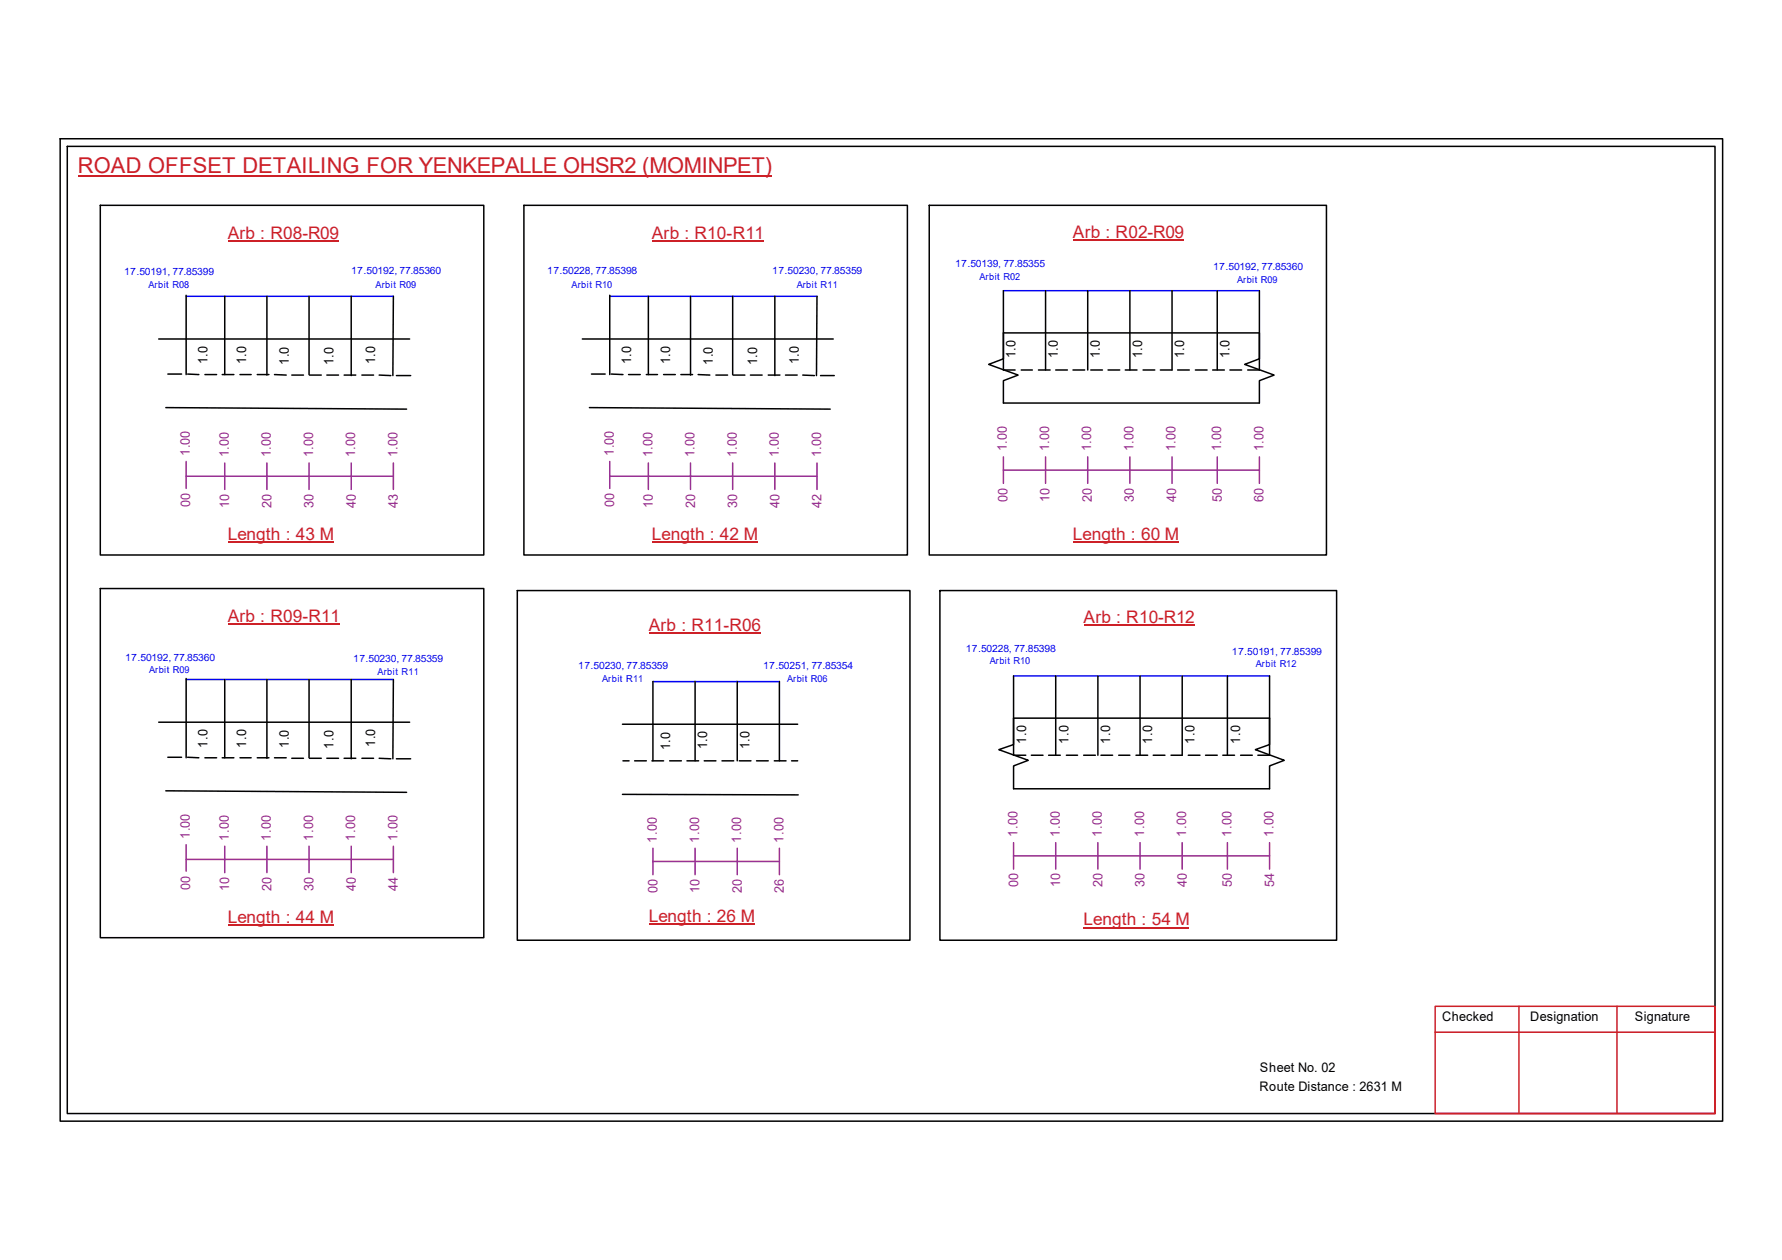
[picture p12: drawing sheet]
<svg xmlns="http://www.w3.org/2000/svg" width="297mm" height="210mm" viewBox="0 0 297 210" stroke-linecap="round" stroke-linejoin="round" font-family="sans-serif">
<g fill="none" stroke="#000" stroke-width=".25">
<path d="M10 23.1h277.1v163.7h-277.1zM11.2 24.4h274.7v161.1h-274.7zM16.7 34.2h63.9v58.3h-63.9zM87.3 34.2h64v58.3h-64zM154.9 34.2h66.2v58.3h-66.2zM26.5 56.5h41.8M31 49.2v13.2M37.5 49.4v13M44.5 49.4v13.1M51.5 49.4v13M58.5 49.4v13.2M65.6 49.4l-.1 13.2"/>
<path d="M97.1 56.5h41.8M101.6 49.2v13.2M108.1 49.4v13M115.1 49.4v13.1M122.1 49.4v13M129.2 49.4v13.2M136.2 49.4l-.1 13.2M167.3 55.5h42.6v4.3l-2.4 .9 4.9 1.8-2.5 .9v3.7h-42.6v-3.7l2.4-.9-4.9-1.8 2.5-.9zM167.3 48.4v13.2h1.9M174.3 48.4v13.2M181.3 48.4v13.2M188.3 48.4v13.2"/>
<path d="M195.4 48.4v13.2h-2M202.9 48.4v13.2M209.9 48.4v13.2h-1.9M27.6 67.9l40.2 .3M28 62.3h2.3M31.3 62.3l1.8 .1M34.2 62.4h1.9M37 62.4h2M40 62.4h1.9M42.9 62.4h1.9M45.8 62.4l1.9 .1M48.6 62.5h2"/>
<path d="M51.6 62.5h1.9M54.5 62.5h1.9M57.4 62.5h1.9M60.3 62.5h2M63.2 62.5l1.9 .1M66.1 62.6h2.3M98.3 67.9l40.1 .3M98.6 62.3h2.3M101.9 62.3l1.9 .1M104.8 62.4h1.9M107.7 62.4h1.9M110.6 62.4h2"/>
<path d="M113.5 62.4h1.9M116.4 62.4l1.9 .1M119.3 62.5h2M122.2 62.5h2M125.1 62.5h1.9M128.1 62.5h1.9M130.9 62.5h2M133.8 62.5l2 .1M136.8 62.6h2.3M170.2 61.6h1.9M173.1 61.6h1.9M176 61.6h1.9"/>
<path d="M178.9 61.6h1.9M181.8 61.6h2M184.7 61.6h1.9M187.6 61.6h1.9M190.5 61.6h2M196.3 61.6h1.9M199.3 61.6h1.9M202.1 61.6h2M205 61.6h2M16.7 98h63.9v58.2h-63.9zM86.2 98.4h65.5v58.2h-65.5zM156.7 98.4h66.1v58.2h-66.1z"/>
<path d="M31 113v13.2M37.5 113.2v13M44.5 113.2v13.1M51.5 113.2v13M58.5 113.2v13.2M65.6 113.2l-.1 13.2M108.8 113.5v13.2M115.9 113.5v13.2M122.9 113.5v13.2M129.9 113.5v13.2M168.9 119.6h42.7v4.4l-2.3 .9 4.8 1.8-2.5 .9v3.8h-42.7v-3.8l2.5-.9-4.9-1.8 2.4-.9zM168.9 112.6v13.2h2.1"/>
<path d="M176 112.6v13.2M183 112.6v13.2M190 112.6v13.2M197.1 112.6v13.2h-1.9M204.6 112.6v13.2M211.6 112.6v13.2h-1.9M26.5 120.3h41.8M27.6 131.7l40.2 .3M28 126.2h2.3M31.3 126.2h1.8M34.2 126.2h1.9M37 126.2h2"/>
<path d="M40 126.2h1.9M42.9 126.2h1.9M45.8 126.2h1.9M48.6 126.3h2M51.6 126.3h1.9M54.5 126.3h1.9M57.4 126.3h1.9M60.3 126.3h2M63.2 126.3l1.9 .1M66.1 126.4h2.3M103.8 120.6h29.2M103.8 132.3l29.3 .1"/>
<path d="M103.8 126.7h1.1M105.8 126.7h1.9M108.7 126.7h1.9M111.6 126.7h2M114.5 126.7h2M117.4 126.7h1.9M120.4 126.7h1.9M123.2 126.7h2M126.1 126.7h2M129.1 126.7h1.9M131.9 126.7h1.1M171.9 125.8h2"/>
<path d="M174.8 125.8h1.9M177.8 125.8h1.8M180.6 125.8h2M183.5 125.8h2M186.5 125.8h1.8M189.4 125.8h1.9M192.2 125.8h2M198.1 125.8h1.9M201 125.8h1.9M203.8 125.8h2M206.8 125.8h1.9"/>
</g>
<path d="M239.2 167.6h46.7v17.9h-46.7zM239.2 172h46.7M253.2 167.6v17.9M269.5 167.6v17.9" fill="none" stroke="#cc1f26" stroke-width=".25"/>
<path d="M13 29.3h115.6" fill="none" stroke="#cd2027" stroke-width=".25"/>
<path d="M31 49.4h34.6M101.6 49.4h34.6M167.3 48.4h42.6M31 113.2h34.6M108.8 113.5h21.1M168.9 112.6h42.7" fill="none" stroke="#00f" stroke-width=".25"/>
<g fill="none" stroke="#93278f" stroke-width=".25">
<path d="M31 79.3h34.6M31 76.9v4.5M37.5 77.1v4.4M44.5 77.1v4.4M51.5 77.1v4.4M58.5 77.1v4.4M65.6 77.1v4.4M101.6 79.3h34.6M101.6 76.9v4.5M108.1 77.1v4.4M115.1 77.1v4.4M122.1 77.1v4.4"/>
<path d="M129.2 77.1v4.4M136.2 77.1v4.4M167.3 78.3h42.6M167.3 76.1v4.4M174.3 76.1v4.4M181.3 76.1v4.4M188.3 76.1v4.4M195.4 76.1v4.4M202.9 76.1v4.4M209.9 76.1v4.4M31 140.7v4.4M31 143.2h34.6"/>
<path d="M37.5 141v4.4M44.5 141v4.4M51.5 141v4.4M58.5 141v4.4M65.6 141v4.4M108.8 143.5h21.1M108.8 141.3v4.4M115.9 141.3v4.4M122.9 141.3v4.4M129.9 141.3v4.4M168.9 142.6h42.7M168.9 140.4v4.4"/>
<path d="M176 140.4v4.4M183 140.4v4.4M190 140.4v4.4M197.1 140.4v4.4M204.6 140.4v4.4M211.6 140.4v4.4"/>
</g>
<path d="M178.9 40h18.4M38 40.1h18.4M108.7 40.1h18.6M38 90.3h17.6M108.7 90.3h17.6M178.9 90.3h17.6M38 104h18.6M108.2 105.4h18.6M180.6 104.1h18.5M38 154.1h17.6M108.2 154h17.6M180.6 154.5h17.6" fill="none" stroke="#cd2027" stroke-width=".17"/>
<text font-size="3.6" fill="#cd2027" x="13" y="28.9">ROAD OFFSET DETAILING FOR YENKEPALLE OHSR2 (MOMINPET)</text>
<g font-size="2.9" fill="#cd2027">
<text x="38" y="39.8">Arb : R08-R09</text>
<text x="108.7" y="39.8">Arb : R10-R11</text>
<text x="178.9" y="39.6">Arb : R02-R09</text>
<text x="38" y="89.9">Length : 43 M</text>
<text x="108.7" y="89.9">Length : 42 M</text>
<text x="178.9" y="90">Length : 60 M</text>
<text x="38" y="103.6">Arb : R09-R11</text>
<text x="108.2" y="105.1">Arb : R11-R06</text>
<text x="180.6" y="103.8">Arb : R10-R12</text>
<text x="38" y="153.8">Length : 44 M</text>
<text x="108.2" y="153.7">Length : 26 M</text>
<text x="180.6" y="154.2">Length : 54 M</text>
</g>
<g font-size="2.2">
<text x="169.3" y="59.7" transform="rotate(-90 169.3 59.7)">1.0</text>
<text x="176.3" y="59.7" transform="rotate(-90 176.3 59.7)">1.0</text>
<text x="183.3" y="59.7" transform="rotate(-90 183.3 59.7)">1.0</text>
<text x="190.4" y="59.7" transform="rotate(-90 190.4 59.7)">1.0</text>
<text x="197.4" y="59.7" transform="rotate(-90 197.4 59.7)">1.0</text>
<text x="204.9" y="59.7" transform="rotate(-90 204.9 59.7)">1.0</text>
<text x="34.6" y="60.7" transform="rotate(-90 34.6 60.7)">1.0</text>
<text x="41" y="60.7" transform="rotate(-90 41 60.7)">1.0</text>
<text x="48.1" y="60.8" transform="rotate(-90 48.1 60.8)">1.0</text>
<text x="55.6" y="60.9" transform="rotate(-90 55.6 60.9)">1.0</text>
<text x="62.5" y="60.7" transform="rotate(-90 62.5 60.7)">1.0</text>
<text x="105.2" y="60.7" transform="rotate(-90 105.2 60.7)">1.0</text>
<text x="111.7" y="60.7" transform="rotate(-90 111.7 60.7)">1.0</text>
<text x="118.8" y="60.8" transform="rotate(-90 118.8 60.8)">1.0</text>
<text x="126.2" y="60.9" transform="rotate(-90 126.2 60.9)">1.0</text>
<text x="133.1" y="60.7" transform="rotate(-90 133.1 60.7)">1.0</text>
<text x="34.6" y="124.5" transform="rotate(-90 34.6 124.5)">1.0</text>
<text x="41" y="124.5" transform="rotate(-90 41 124.5)">1.0</text>
<text x="48.1" y="124.6" transform="rotate(-90 48.1 124.6)">1.0</text>
<text x="55.6" y="124.7" transform="rotate(-90 55.6 124.7)">1.0</text>
<text x="62.5" y="124.5" transform="rotate(-90 62.5 124.5)">1.0</text>
<text x="111.7" y="125" transform="rotate(-90 111.7 125)">1.0</text>
<text x="117.9" y="124.8" transform="rotate(-90 117.9 124.8)">1.0</text>
<text x="124.9" y="124.8" transform="rotate(-90 124.9 124.8)">1.0</text>
<text x="171.1" y="123.9" transform="rotate(-90 171.1 123.9)">1.0</text>
<text x="178.1" y="123.9" transform="rotate(-90 178.1 123.9)">1.0</text>
<text x="185" y="123.9" transform="rotate(-90 185 123.9)">1.0</text>
<text x="192.1" y="123.9" transform="rotate(-90 192.1 123.9)">1.0</text>
<text x="199.1" y="123.9" transform="rotate(-90 199.1 123.9)">1.0</text>
<text x="206.7" y="123.9" transform="rotate(-90 206.7 123.9)">1.0</text>
<text x="240.4" y="170.1">Checked</text>
<text x="255.1" y="170.1">Designation</text>
<text x="272.5" y="170.1">Signature</text>
<text x="210" y="178.6">Sheet No. 02</text>
<text x="209.9" y="181.7">Route Distance : 2631 M</text>
</g>
<g font-size="2.2" fill="#93278f">
<text x="31.6" y="75.9" transform="rotate(-90 31.6 75.9)">1.00</text>
<text x="38.1" y="76.2" transform="rotate(-90 38.1 76.2)">1.00</text>
<text x="45.2" y="76.2" transform="rotate(-90 45.2 76.2)">1.00</text>
<text x="52.2" y="76.2" transform="rotate(-90 52.2 76.2)">1.00</text>
<text x="59.2" y="76.2" transform="rotate(-90 59.2 76.2)">1.00</text>
<text x="66.2" y="76.2" transform="rotate(-90 66.2 76.2)">1.00</text>
<text x="102.3" y="75.9" transform="rotate(-90 102.3 75.9)">1.00</text>
<text x="108.8" y="76.2" transform="rotate(-90 108.8 76.2)">1.00</text>
<text x="115.8" y="76.2" transform="rotate(-90 115.8 76.2)">1.00</text>
<text x="122.8" y="76.2" transform="rotate(-90 122.8 76.2)">1.00</text>
<text x="129.8" y="76.2" transform="rotate(-90 129.8 76.2)">1.00</text>
<text x="136.9" y="76.2" transform="rotate(-90 136.9 76.2)">1.00</text>
<text x="167.8" y="75.2" transform="rotate(-90 167.8 75.2)">1.00</text>
<text x="174.9" y="75.2" transform="rotate(-90 174.9 75.2)">1.00</text>
<text x="181.9" y="75.2" transform="rotate(-90 181.9 75.2)">1.00</text>
<text x="188.9" y="75.2" transform="rotate(-90 188.9 75.2)">1.00</text>
<text x="196" y="75.2" transform="rotate(-90 196 75.2)">1.00</text>
<text x="203.6" y="75.2" transform="rotate(-90 203.6 75.2)">1.00</text>
<text x="210.6" y="75.2" transform="rotate(-90 210.6 75.2)">1.00</text>
<text x="167.9" y="83.7" transform="rotate(-90 167.9 83.7)">00</text>
<text x="175" y="83.7" transform="rotate(-90 175 83.7)">10</text>
<text x="182" y="83.7" transform="rotate(-90 182 83.7)">20</text>
<text x="189" y="83.7" transform="rotate(-90 189 83.7)">30</text>
<text x="196" y="83.7" transform="rotate(-90 196 83.7)">40</text>
<text x="203.7" y="83.7" transform="rotate(-90 203.7 83.7)">50</text>
<text x="210.6" y="83.7" transform="rotate(-90 210.6 83.7)">60</text>
<text x="31.7" y="84.4" transform="rotate(-90 31.7 84.4)">00</text>
<text x="38.2" y="84.6" transform="rotate(-90 38.2 84.6)">10</text>
<text x="45.3" y="84.6" transform="rotate(-90 45.3 84.6)">20</text>
<text x="52.3" y="84.6" transform="rotate(-90 52.3 84.6)">30</text>
<text x="59.3" y="84.6" transform="rotate(-90 59.3 84.6)">40</text>
<text x="66.3" y="84.6" transform="rotate(-90 66.3 84.6)">43</text>
<text x="102.4" y="84.4" transform="rotate(-90 102.4 84.4)">00</text>
<text x="108.8" y="84.6" transform="rotate(-90 108.8 84.6)">10</text>
<text x="115.9" y="84.6" transform="rotate(-90 115.9 84.6)">20</text>
<text x="122.9" y="84.6" transform="rotate(-90 122.9 84.6)">30</text>
<text x="129.9" y="84.6" transform="rotate(-90 129.9 84.6)">40</text>
<text x="136.9" y="84.6" transform="rotate(-90 136.9 84.6)">42</text>
<text x="31.6" y="139.8" transform="rotate(-90 31.6 139.8)">1.00</text>
<text x="38.1" y="140" transform="rotate(-90 38.1 140)">1.00</text>
<text x="45.2" y="140" transform="rotate(-90 45.2 140)">1.00</text>
<text x="52.2" y="140" transform="rotate(-90 52.2 140)">1.00</text>
<text x="59.2" y="140" transform="rotate(-90 59.2 140)">1.00</text>
<text x="66.2" y="140" transform="rotate(-90 66.2 140)">1.00</text>
<text x="109.5" y="140.4" transform="rotate(-90 109.5 140.4)">1.00</text>
<text x="116.5" y="140.4" transform="rotate(-90 116.5 140.4)">1.00</text>
<text x="123.6" y="140.4" transform="rotate(-90 123.6 140.4)">1.00</text>
<text x="130.6" y="140.4" transform="rotate(-90 130.6 140.4)">1.00</text>
<text x="169.6" y="139.4" transform="rotate(-90 169.6 139.4)">1.00</text>
<text x="176.7" y="139.4" transform="rotate(-90 176.7 139.4)">1.00</text>
<text x="183.7" y="139.4" transform="rotate(-90 183.7 139.4)">1.00</text>
<text x="190.7" y="139.4" transform="rotate(-90 190.7 139.4)">1.00</text>
<text x="197.7" y="139.4" transform="rotate(-90 197.7 139.4)">1.00</text>
<text x="205.3" y="139.4" transform="rotate(-90 205.3 139.4)">1.00</text>
<text x="212.3" y="139.4" transform="rotate(-90 212.3 139.4)">1.00</text>
<text x="31.7" y="148.3" transform="rotate(-90 31.7 148.3)">00</text>
<text x="38.2" y="148.4" transform="rotate(-90 38.2 148.4)">10</text>
<text x="45.3" y="148.4" transform="rotate(-90 45.3 148.4)">20</text>
<text x="52.3" y="148.4" transform="rotate(-90 52.3 148.4)">30</text>
<text x="59.3" y="148.4" transform="rotate(-90 59.3 148.4)">40</text>
<text x="66.3" y="148.4" transform="rotate(-90 66.3 148.4)">44</text>
<text x="109.6" y="148.8" transform="rotate(-90 109.6 148.8)">00</text>
<text x="116.6" y="148.8" transform="rotate(-90 116.6 148.8)">10</text>
<text x="123.7" y="148.8" transform="rotate(-90 123.7 148.8)">20</text>
<text x="130.7" y="148.8" transform="rotate(-90 130.7 148.8)">26</text>
<text x="169.7" y="147.8" transform="rotate(-90 169.7 147.8)">00</text>
<text x="176.7" y="147.8" transform="rotate(-90 176.7 147.8)">10</text>
<text x="183.8" y="147.8" transform="rotate(-90 183.8 147.8)">20</text>
<text x="190.8" y="147.8" transform="rotate(-90 190.8 147.8)">30</text>
<text x="197.8" y="147.8" transform="rotate(-90 197.8 147.8)">40</text>
<text x="205.4" y="147.8" transform="rotate(-90 205.4 147.8)">50</text>
<text x="212.4" y="147.8" transform="rotate(-90 212.4 147.8)">54</text>
</g>
<g font-size="1.7" fill="#00f">
<text x="20.7" y="45.8">17.50191, 77.85399</text>
<text x="58.5" y="45.7">17.50192, 77.85360</text>
<text x="91.2" y="45.7">17.50228, 77.85398</text>
<text x="128.7" y="45.7">17.50230, 77.85359</text>
<text x="159.2" y="44.5">17.50139, 77.85355</text>
<text x="202.2" y="45">17.50192, 77.85360</text>
<text x="20.9" y="110.1">17.50192, 77.85360</text>
<text x="58.9" y="110.3">17.50230, 77.85359</text>
<text x="96.4" y="111.5">17.50230, 77.85359</text>
<text x="127.2" y="111.5">17.50251, 77.85354</text>
<text x="161" y="108.5">17.50228, 77.85398</text>
<text x="205.4" y="109.1">17.50191, 77.85399</text>
</g>
<g font-size="1.6" fill="#00f">
<text x="62.6" y="47.9">Arbit R09</text>
<text x="95.3" y="47.9">Arbit R10</text>
<text x="132.8" y="47.9">Arbit R11</text>
<text x="163.3" y="46.7">Arbit R02</text>
<text x="206.2" y="47.2">Arbit R09</text>
<text x="24.8" y="48">Arbit R08</text>
<text x="24.8" y="112.2">Arbit R09</text>
<text x="62.9" y="112.4">Arbit R11</text>
<text x="100.4" y="113.6">Arbit R11</text>
<text x="131.2" y="113.6">Arbit R06</text>
<text x="165" y="110.7">Arbit R10</text>
<text x="209.3" y="111.2">Arbit R12</text>
</g>
</svg>
